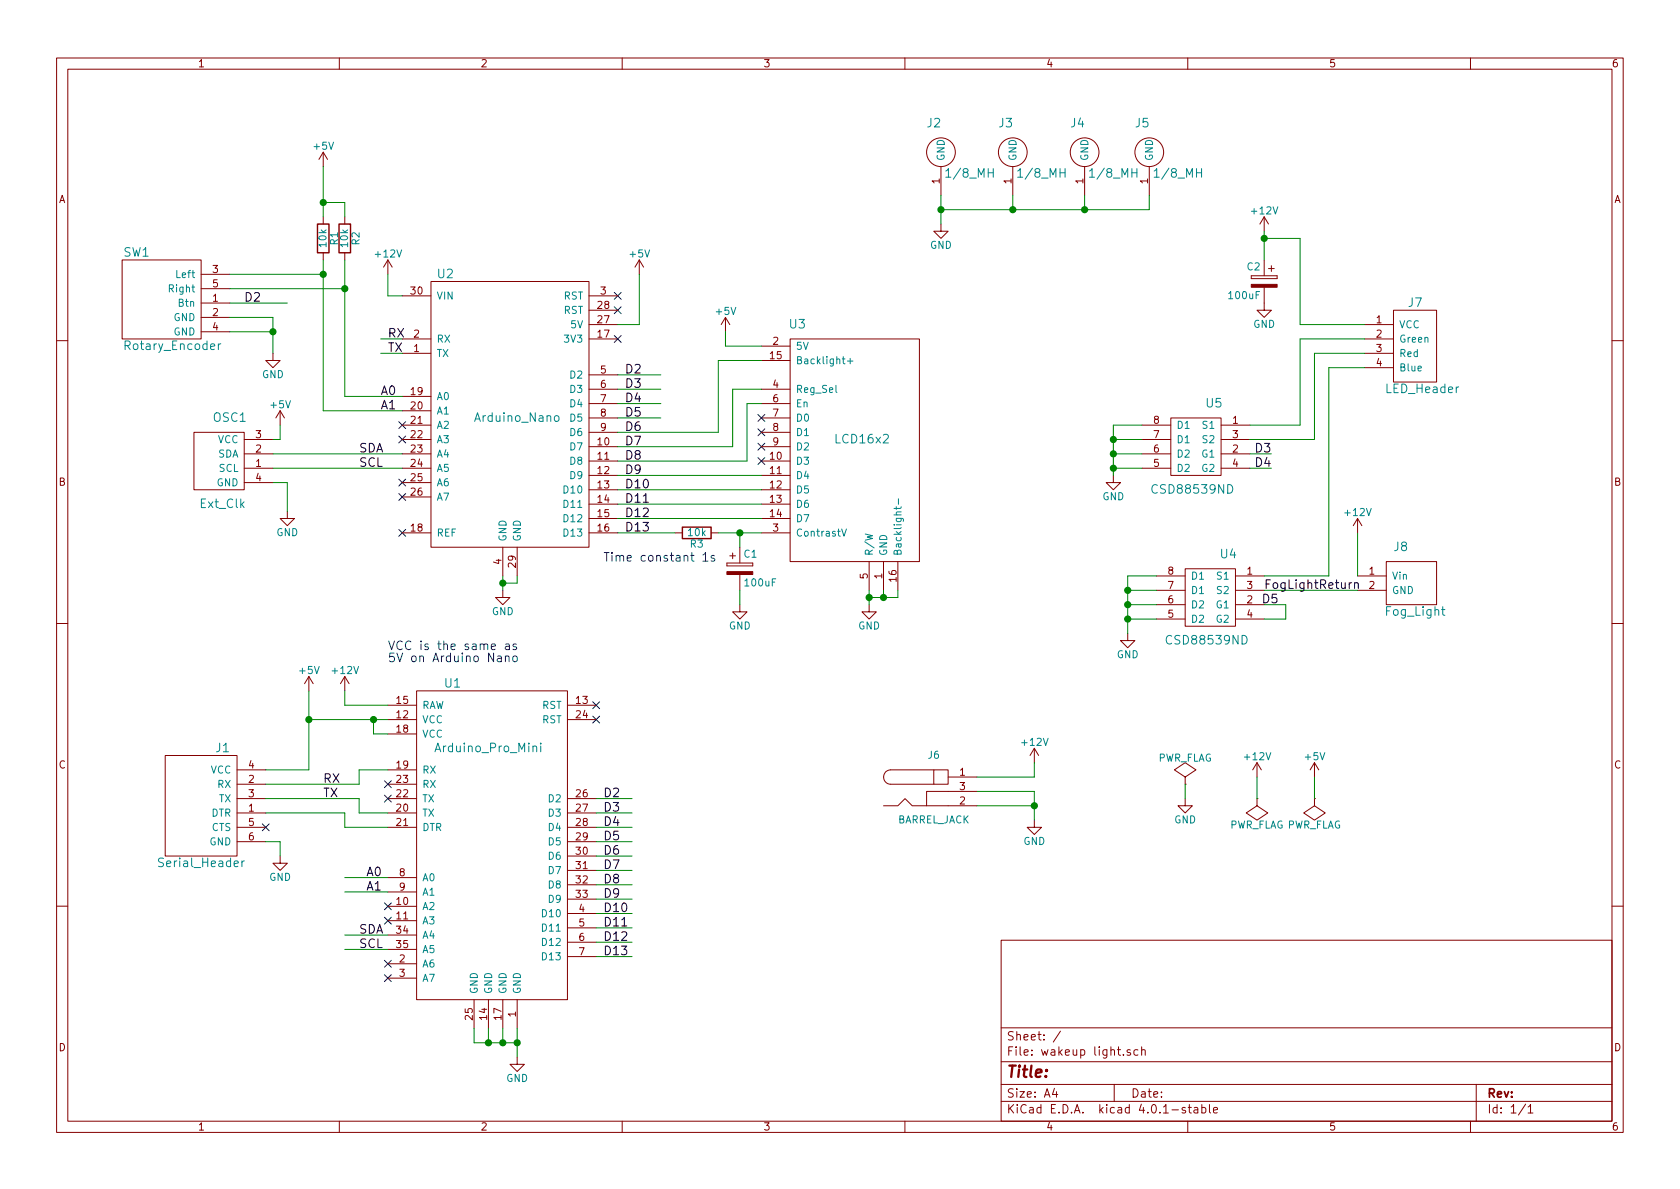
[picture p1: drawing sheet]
EESchema Schematic File Version 2
LIBS:power
LIBS:device
LIBS:transistors
LIBS:conn
LIBS:linear
LIBS:regul
LIBS:74xx
LIBS:cmos4000
LIBS:adc-dac
LIBS:memory
LIBS:xilinx
LIBS:microcontrollers
LIBS:dsp
LIBS:microchip
LIBS:analog_switches
LIBS:motorola
LIBS:texas
LIBS:intel
LIBS:audio
LIBS:interface
LIBS:digital-audio
LIBS:philips
LIBS:display
LIBS:cypress
LIBS:siliconi
LIBS:opto
LIBS:atmel
LIBS:contrib
LIBS:valves
LIBS:wakeup_library
LIBS:wakeup light-cache
EELAYER 25 0
EELAYER END
$Descr A4 11693 8268
encoding utf-8
Sheet 1 1
Title ""
Date ""
Rev ""
Comp ""
Comment1 ""
Comment2 ""
Comment3 ""
Comment4 ""
$EndDescr
$Comp
L Fog_Light J8
U 1 1
P 9550 4000
F 0 "J8" H 9750 4200 60  0000 C CNN
F 1 "Fog_Light" H 9850 3750 60  0000 C CNN
F 2 "wakeuplight rev1:Fog_Light" H 9400 3900 60  0001 C CNN
F 3 "" H 9400 3900 60  0000 C CNN
	1    9550 4000
	1    0    0    -1  
$EndComp
$Comp
L BARREL_JACK J6
U 1 1
P 6500 5500
F 0 "J6" H 6500 5750 50  0000 C CNN
F 1 "BARREL_JACK" H 6500 5300 50  0000 C CNN
F 2 "Connect:BARREL_JACK" H 6500 5500 50  0001 C CNN
F 3 "" H 6500 5500 50  0000 C CNN
	1    6500 5500
	1    0    0    -1  
$EndComp
$Comp
L R R3
U 1 1
P 4850 3700
F 0 "R3" V 4930 3700 50  0000 C CNN
F 1 "10k" V 4850 3700 50  0000 C CNN
F 2 "Resistors_SMD:R_0603_HandSoldering" V 4780 3700 50  0001 C CNN
F 3 "" H 4850 3700 50  0000 C CNN
	1    4850 3700
	0    1    1    0   
$EndComp
$Comp
L CP C1
U 1 1
P 5150 3950
F 0 "C1" H 5175 4050 50  0000 L CNN
F 1 "100uF" H 5175 3850 50  0000 L CNN
F 2 "wakeuplight rev1:Cap_Fat_1000uF_25V" H 5188 3800 50  0001 C CNN
F 3 "" H 5150 3950 50  0000 C CNN
	1    5150 3950
	1    0    0    -1  
$EndComp
$Comp
L CP C2
U 1 1
P 8800 1950
F 0 "C2" H 8825 2050 50  0000 L CNN
F 1 "100uF" H 8825 1850 50  0000 L CNN
F 2 "wakeuplight rev1:Cap_Fat_1000uF_25V" H 8838 1800 50  0001 C CNN
F 3 "" H 8800 1950 50  0000 C CNN
	1    8800 1950
	-1   0    0    -1  
$EndComp
$Comp
L GND #PWR01
U 1 1
P 5150 4200
F 0 "#PWR01" H 5150 3950 50  0001 C CNN
F 1 "GND" H 5150 4050 50  0000 C CNN
F 2 "" H 5150 4200 50  0000 C CNN
F 3 "" H 5150 4200 50  0000 C CNN
	1    5150 4200
	1    0    0    -1  
$EndComp
$Comp
L GND #PWR02
U 1 1
P 6050 4200
F 0 "#PWR02" H 6050 3950 50  0001 C CNN
F 1 "GND" H 6050 4050 50  0000 C CNN
F 2 "" H 6050 4200 50  0000 C CNN
F 3 "" H 6050 4200 50  0000 C CNN
	1    6050 4200
	1    0    0    -1  
$EndComp
NoConn ~ 5300 3200
NoConn ~ 5300 3100
NoConn ~ 5300 3000
NoConn ~ 5300 2900
$Comp
L +5V #PWR03
U 1 1
P 5050 2300
F 0 "#PWR03" H 5050 2150 50  0001 C CNN
F 1 "+5V" H 5050 2440 50  0000 C CNN
F 2 "" H 5050 2300 50  0000 C CNN
F 3 "" H 5050 2300 50  0000 C CNN
	1    5050 2300
	1    0    0    -1  
$EndComp
$Comp
L Ext_Clk OSC1
U 1 1
P 1850 3300
F 0 "OSC1" H 2100 3700 60  0000 C CNN
F 1 "Ext_Clk" H 2150 3100 60  0000 C CNN
F 2 "wakeuplight rev1:External_Clock" H 1850 3300 60  0001 C CNN
F 3 "" H 1850 3300 60  0000 C CNN
	1    1850 3300
	-1   0    0    -1  
$EndComp
$Comp
L GND #PWR04
U 1 1
P 3500 4100
F 0 "#PWR04" H 3500 3850 50  0001 C CNN
F 1 "GND" H 3500 3950 50  0000 C CNN
F 2 "" H 3500 4100 50  0000 C CNN
F 3 "" H 3500 4100 50  0000 C CNN
	1    3500 4100
	1    0    0    -1  
$EndComp
$Comp
L GND #PWR05
U 1 1
P 2000 3550
F 0 "#PWR05" H 2000 3300 50  0001 C CNN
F 1 "GND" H 2000 3400 50  0000 C CNN
F 2 "" H 2000 3550 50  0000 C CNN
F 3 "" H 2000 3550 50  0000 C CNN
	1    2000 3550
	1    0    0    -1  
$EndComp
$Comp
L +5V #PWR06
U 1 1
P 1950 2950
F 0 "#PWR06" H 1950 2800 50  0001 C CNN
F 1 "+5V" H 1950 3090 50  0000 C CNN
F 2 "" H 1950 2950 50  0000 C CNN
F 3 "" H 1950 2950 50  0000 C CNN
	1    1950 2950
	1    0    0    -1  
$EndComp
NoConn ~ 2800 3450
NoConn ~ 2800 3350
NoConn ~ 2800 3050
NoConn ~ 2800 2950
$Comp
L CSD88539ND U5
U 1 1
P 8350 3200
F 0 "U5" H 8250 3600 60  0000 C CNN
F 1 "CSD88539ND" H 8400 3000 60  0000 C CNN
F 2 "SMD_Packages:SOIC-8-N" H 8350 3200 60  0001 C CNN
F 3 "" H 8350 3200 60  0000 C CNN
	1    8350 3200
	-1   0    0    -1  
$EndComp
$Comp
L +12V #PWR07
U 1 1
P 8800 1600
F 0 "#PWR07" H 8800 1450 50  0001 C CNN
F 1 "+12V" H 8800 1740 50  0000 C CNN
F 2 "" H 8800 1600 50  0000 C CNN
F 3 "" H 8800 1600 50  0000 C CNN
	1    8800 1600
	-1   0    0    -1  
$EndComp
$Comp
L GND #PWR08
U 1 1
P 1900 2450
F 0 "#PWR08" H 1900 2200 50  0001 C CNN
F 1 "GND" H 1900 2300 50  0000 C CNN
F 2 "" H 1900 2450 50  0000 C CNN
F 3 "" H 1900 2450 50  0000 C CNN
	1    1900 2450
	1    0    0    -1  
$EndComp
$Comp
L Rotary_Encoder SW1
U 1 1
P 800 1950
F 0 "SW1" H 950 2150 60  0000 C CNN
F 1 "Rotary_Encoder" H 1200 1500 60  0000 C CNN
F 2 "wakeuplight rev1:Push_Button" H 800 1950 60  0001 C CNN
F 3 "" H 800 1950 60  0000 C CNN
	1    800  1950
	1    0    0    -1  
$EndComp
NoConn ~ 4300 2150
NoConn ~ 4300 2050
NoConn ~ 4300 2350
$Comp
L +5V #PWR09
U 1 1
P 4450 1900
F 0 "#PWR09" H 4450 1750 50  0001 C CNN
F 1 "+5V" H 4450 2040 50  0000 C CNN
F 2 "" H 4450 1900 50  0000 C CNN
F 3 "" H 4450 1900 50  0000 C CNN
	1    4450 1900
	1    0    0    -1  
$EndComp
$Comp
L +12V #PWR010
U 1 1
P 2700 1900
F 0 "#PWR010" H 2700 1750 50  0001 C CNN
F 1 "+12V" H 2700 2040 50  0000 C CNN
F 2 "" H 2700 1900 50  0000 C CNN
F 3 "" H 2700 1900 50  0000 C CNN
	1    2700 1900
	1    0    0    -1  
$EndComp
NoConn ~ 2800 3700
$Comp
L GND #PWR011
U 1 1
P 8800 2100
F 0 "#PWR011" H 8800 1850 50  0001 C CNN
F 1 "GND" H 8800 1950 50  0000 C CNN
F 2 "" H 8800 2100 50  0000 C CNN
F 3 "" H 8800 2100 50  0000 C CNN
	1    8800 2100
	-1   0    0    -1  
$EndComp
Text Label 4350 2600 0    60   ~ 0
D2
Text Label 4350 2700 0    60   ~ 0
D3
Text Label 4350 2800 0    60   ~ 0
D4
Text Label 4350 2900 0    60   ~ 0
D5
Text Label 4350 3000 0    60   ~ 0
D6
Text Label 4350 3100 0    60   ~ 0
D7
Text Label 4350 3200 0    60   ~ 0
D8
Text Label 4350 3300 0    60   ~ 0
D9
Text Label 4350 3400 0    60   ~ 0
D10
Text Label 4350 3500 0    60   ~ 0
D11
Text Label 4350 3600 0    60   ~ 0
D12
Text Label 4350 3700 0    60   ~ 0
D13
Text Label 4200 5550 0    60   ~ 0
D2
Text Label 4200 5650 0    60   ~ 0
D3
Text Label 4200 5750 0    60   ~ 0
D4
Text Label 4200 5850 0    60   ~ 0
D5
Text Label 4200 5950 0    60   ~ 0
D6
Text Label 4200 6050 0    60   ~ 0
D7
Text Label 4200 6150 0    60   ~ 0
D8
Text Label 4200 6250 0    60   ~ 0
D9
Text Label 4200 6350 0    60   ~ 0
D10
Text Label 4200 6450 0    60   ~ 0
D11
Text Label 4200 6550 0    60   ~ 0
D12
Text Label 4200 6650 0    60   ~ 0
D13
$Comp
L Serial_Header J1
U 1 1
P 1450 5550
F 0 "J1" H 1350 5900 60  0000 C CNN
F 1 "Serial_Header" H 1500 5100 60  0000 C CNN
F 2 "Pin_Headers:Pin_Header_Straight_1x06" H 950 5550 60  0001 C CNN
F 3 "" H 950 5550 60  0000 C CNN
	1    1450 5550
	-1   0    0    -1  
$EndComp
$Comp
L +5V #PWR012
U 1 1
P 2150 4800
F 0 "#PWR012" H 2150 4650 50  0001 C CNN
F 1 "+5V" H 2150 4940 50  0000 C CNN
F 2 "" H 2150 4800 50  0000 C CNN
F 3 "" H 2150 4800 50  0000 C CNN
	1    2150 4800
	1    0    0    -1  
$EndComp
$Comp
L +12V #PWR013
U 1 1
P 2400 4800
F 0 "#PWR013" H 2400 4650 50  0001 C CNN
F 1 "+12V" H 2400 4940 50  0000 C CNN
F 2 "" H 2400 4800 50  0000 C CNN
F 3 "" H 2400 4800 50  0000 C CNN
	1    2400 4800
	1    0    0    -1  
$EndComp
$Comp
L GND #PWR014
U 1 1
P 1950 5950
F 0 "#PWR014" H 1950 5700 50  0001 C CNN
F 1 "GND" H 1950 5800 50  0000 C CNN
F 2 "" H 1950 5950 50  0000 C CNN
F 3 "" H 1950 5950 50  0000 C CNN
	1    1950 5950
	1    0    0    -1  
$EndComp
NoConn ~ 1850 5750
$Comp
L +12V #PWR015
U 1 1
P 7200 5300
F 0 "#PWR015" H 7200 5150 50  0001 C CNN
F 1 "+12V" H 7200 5440 50  0000 C CNN
F 2 "" H 7200 5300 50  0000 C CNN
F 3 "" H 7200 5300 50  0000 C CNN
	1    7200 5300
	1    0    0    -1  
$EndComp
$Comp
L GND #PWR016
U 1 1
P 7200 5700
F 0 "#PWR016" H 7200 5450 50  0001 C CNN
F 1 "GND" H 7200 5550 50  0000 C CNN
F 2 "" H 7200 5700 50  0000 C CNN
F 3 "" H 7200 5700 50  0000 C CNN
	1    7200 5700
	1    0    0    -1  
$EndComp
NoConn ~ 2700 6800
NoConn ~ 2700 6700
$Comp
L R R1
U 1 1
P 2250 1650
F 0 "R1" V 2330 1650 50  0000 C CNN
F 1 "10k" V 2250 1650 50  0000 C CNN
F 2 "Resistors_SMD:R_0603_HandSoldering" V 2180 1650 50  0001 C CNN
F 3 "" H 2250 1650 50  0000 C CNN
	1    2250 1650
	1    0    0    -1  
$EndComp
$Comp
L R R2
U 1 1
P 2400 1650
F 0 "R2" V 2480 1650 50  0000 C CNN
F 1 "10k" V 2400 1650 50  0000 C CNN
F 2 "Resistors_SMD:R_0603_HandSoldering" V 2330 1650 50  0001 C CNN
F 3 "" H 2400 1650 50  0000 C CNN
	1    2400 1650
	1    0    0    -1  
$EndComp
$Comp
L +5V #PWR017
U 1 1
P 2250 1150
F 0 "#PWR017" H 2250 1000 50  0001 C CNN
F 1 "+5V" H 2250 1290 50  0000 C CNN
F 2 "" H 2250 1150 50  0000 C CNN
F 3 "" H 2250 1150 50  0000 C CNN
	1    2250 1150
	1    0    0    -1  
$EndComp
Text Label 1700 2100 0    60   ~ 0
D2
$Comp
L CSD88539ND U4
U 1 1
P 8450 4250
F 0 "U4" H 8350 4650 60  0000 C CNN
F 1 "CSD88539ND" H 8500 4050 60  0000 C CNN
F 2 "SMD_Packages:SOIC-8-N" H 8450 4250 60  0001 C CNN
F 3 "" H 8450 4250 60  0000 C CNN
	1    8450 4250
	-1   0    0    -1  
$EndComp
Text Label 8850 3150 2    60   ~ 0
D3
Text Label 8850 3250 2    60   ~ 0
D4
Text Label 8900 4200 2    60   ~ 0
D5
$Comp
L GND #PWR018
U 1 1
P 7750 3300
F 0 "#PWR018" H 7750 3050 50  0001 C CNN
F 1 "GND" H 7750 3150 50  0000 C CNN
F 2 "" H 7750 3300 50  0000 C CNN
F 3 "" H 7750 3300 50  0000 C CNN
	1    7750 3300
	-1   0    0    -1  
$EndComp
$Comp
L GND #PWR019
U 1 1
P 7850 4400
F 0 "#PWR019" H 7850 4150 50  0001 C CNN
F 1 "GND" H 7850 4250 50  0000 C CNN
F 2 "" H 7850 4400 50  0000 C CNN
F 3 "" H 7850 4400 50  0000 C CNN
	1    7850 4400
	-1   0    0    -1  
$EndComp
$Comp
L +12V #PWR020
U 1 1
P 9450 3700
F 0 "#PWR020" H 9450 3550 50  0001 C CNN
F 1 "+12V" H 9450 3840 50  0000 C CNN
F 2 "" H 9450 3700 50  0000 C CNN
F 3 "" H 9450 3700 50  0000 C CNN
	1    9450 3700
	-1   0    0    -1  
$EndComp
NoConn ~ 2700 6300
NoConn ~ 2700 6400
$Comp
L PWR_FLAG #FLG021
U 1 1
P 8250 5450
F 0 "#FLG021" H 8250 5545 50  0001 C CNN
F 1 "PWR_FLAG" H 8250 5630 50  0000 C CNN
F 2 "" H 8250 5450 50  0000 C CNN
F 3 "" H 8250 5450 50  0000 C CNN
	1    8250 5450
	1    0    0    -1  
$EndComp
$Comp
L GND #PWR022
U 1 1
P 8250 5550
F 0 "#PWR022" H 8250 5300 50  0001 C CNN
F 1 "GND" H 8250 5400 50  0000 C CNN
F 2 "" H 8250 5550 50  0000 C CNN
F 3 "" H 8250 5550 50  0000 C CNN
	1    8250 5550
	1    0    0    -1  
$EndComp
$Comp
L +12V #PWR023
U 1 1
P 8750 5400
F 0 "#PWR023" H 8750 5250 50  0001 C CNN
F 1 "+12V" H 8750 5540 50  0000 C CNN
F 2 "" H 8750 5400 50  0000 C CNN
F 3 "" H 8750 5400 50  0000 C CNN
	1    8750 5400
	1    0    0    -1  
$EndComp
$Comp
L +5V #PWR024
U 1 1
P 9150 5400
F 0 "#PWR024" H 9150 5250 50  0001 C CNN
F 1 "+5V" H 9150 5540 50  0000 C CNN
F 2 "" H 9150 5400 50  0000 C CNN
F 3 "" H 9150 5400 50  0000 C CNN
	1    9150 5400
	1    0    0    -1  
$EndComp
$Comp
L PWR_FLAG #FLG025
U 1 1
P 8750 5550
F 0 "#FLG025" H 8750 5645 50  0001 C CNN
F 1 "PWR_FLAG" H 8750 5730 50  0000 C CNN
F 2 "" H 8750 5550 50  0000 C CNN
F 3 "" H 8750 5550 50  0000 C CNN
	1    8750 5550
	-1   0    0    1   
$EndComp
$Comp
L PWR_FLAG #FLG026
U 1 1
P 9150 5550
F 0 "#FLG026" H 9150 5645 50  0001 C CNN
F 1 "PWR_FLAG" H 9150 5730 50  0000 C CNN
F 2 "" H 9150 5550 50  0000 C CNN
F 3 "" H 9150 5550 50  0000 C CNN
	1    9150 5550
	-1   0    0    1   
$EndComp
NoConn ~ 4150 4900
NoConn ~ 4150 5000
Text Label 2500 3250 0    60   ~ 0
SCL
Text Label 2500 3150 0    60   ~ 0
SDA
Text Label 2650 2850 0    60   ~ 0
A1
Text Label 2650 2750 0    60   ~ 0
A0
Text Label 2500 6600 0    60   ~ 0
SCL
Text Label 2500 6500 0    60   ~ 0
SDA
Text Label 2550 6200 0    60   ~ 0
A1
Text Label 2550 6100 0    60   ~ 0
A0
$Comp
L LCD16x2 U3
U 1 1
P 5900 3000
F 0 "U3" H 5550 3750 60  0000 C CNN
F 1 "LCD16x2" H 6000 2950 60  0000 C CNN
F 2 "wakeuplight rev1:LCD_16x2" H 6100 3000 60  0001 C CNN
F 3 "" H 6100 3000 60  0000 C CNN
	1    5900 3000
	1    0    0    -1  
$EndComp
$Comp
L Arduino_Nano U2
U 1 1
P 3600 2800
F 0 "U2" H 3100 3700 60  0000 C CNN
F 1 "Arduino_Nano" H 3600 2700 60  0000 C CNN
F 2 "wakeuplight rev1:Arduino_Nano" H 3300 2500 60  0001 C CNN
F 3 "" H 3300 2500 60  0000 C CNN
	1    3600 2800
	1    0    0    -1  
$EndComp
Text Notes 2700 4600 0    60   ~ 0
VCC is the same as\n5V on Arduino Nano
$Comp
L GND #PWR027
U 1 1
P 3600 7350
F 0 "#PWR027" H 3600 7100 50  0001 C CNN
F 1 "GND" H 3600 7200 50  0000 C CNN
F 2 "" H 3600 7350 50  0000 C CNN
F 3 "" H 3600 7350 50  0000 C CNN
	1    3600 7350
	1    0    0    -1  
$EndComp
$Comp
L Arduino_Pro_Mini U1
U 1 1
P 3050 5700
F 0 "U1" H 3150 6650 60  0000 C CNN
F 1 "Arduino_Pro_Mini" H 3400 6200 60  0000 C CNN
F 2 "wakeuplight rev1:Arduino_Pro_Mini" H 3050 5950 60  0001 C CNN
F 3 "" H 3050 5950 60  0000 C CNN
	1    3050 5700
	1    0    0    -1  
$EndComp
$Comp
L LED_Header J7
U 1 1
P 9300 2450
F 0 "J7" H 9850 2800 60  0000 C CNN
F 1 "LED_Header" H 9900 2200 60  0000 C CNN
F 2 "Pin_Headers:Pin_Header_Straight_1x04" H 9300 2450 60  0001 C CNN
F 3 "" H 9300 2450 60  0000 C CNN
	1    9300 2450
	1    0    0    -1  
$EndComp
Text Label 2250 5450 0    60   ~ 0
RX
Text Label 2250 5550 0    60   ~ 0
TX
Text Label 2700 2350 0    60   ~ 0
RX
Text Label 2700 2450 0    60   ~ 0
TX
$Comp
L 1/8_MH J2
U 1 1
P 6550 1150
F 0 "J2" H 6500 1450 60  0000 C CNN
F 1 "1/8_MH" H 6750 1100 60  0000 C CNN
F 2 "wakeuplight rev1:2.5mm_MH" H 6550 1150 60  0001 C CNN
F 3 "" H 6550 1150 60  0000 C CNN
	1    6550 1150
	1    0    0    -1  
$EndComp
$Comp
L 1/8_MH J3
U 1 1
P 7050 1150
F 0 "J3" H 7000 1450 60  0000 C CNN
F 1 "1/8_MH" H 7250 1100 60  0000 C CNN
F 2 "wakeuplight rev1:2.5mm_MH" H 7050 1150 60  0001 C CNN
F 3 "" H 7050 1150 60  0000 C CNN
	1    7050 1150
	1    0    0    -1  
$EndComp
$Comp
L 1/8_MH J4
U 1 1
P 7550 1150
F 0 "J4" H 7500 1450 60  0000 C CNN
F 1 "1/8_MH" H 7750 1100 60  0000 C CNN
F 2 "wakeuplight rev1:2.5mm_MH" H 7550 1150 60  0001 C CNN
F 3 "" H 7550 1150 60  0000 C CNN
	1    7550 1150
	1    0    0    -1  
$EndComp
$Comp
L 1/8_MH J5
U 1 1
P 8000 1150
F 0 "J5" H 7950 1450 60  0000 C CNN
F 1 "1/8_MH" H 8200 1100 60  0000 C CNN
F 2 "wakeuplight rev1:2.5mm_MH" H 8000 1150 60  0001 C CNN
F 3 "" H 8000 1150 60  0000 C CNN
	1    8000 1150
	1    0    0    -1  
$EndComp
$Comp
L GND #PWR028
U 1 1
P 6550 1550
F 0 "#PWR028" H 6550 1300 50  0001 C CNN
F 1 "GND" H 6550 1400 50  0000 C CNN
F 2 "" H 6550 1550 50  0000 C CNN
F 3 "" H 6550 1550 50  0000 C CNN
	1    6550 1550
	-1   0    0    -1  
$EndComp
Wire Wire Line
	2500 5550 1850 5550
Wire Wire Line
	2500 5650 2500 5550
Wire Wire Line
	2700 5650 2500 5650
Wire Wire Line
	2500 5350 2700 5350
Wire Wire Line
	2500 5450 2500 5350
Wire Wire Line
	1850 5450 2500 5450
Connection ~ 6550 1450
Connection ~ 7550 1450
Wire Wire Line
	7550 1350 7550 1450
Connection ~ 7050 1450
Wire Wire Line
	7050 1350 7050 1450
Wire Wire Line
	6550 1350 6550 1550
Wire Wire Line
	8000 1450 6550 1450
Wire Wire Line
	8000 1350 8000 1450
Wire Wire Line
	2800 2450 2650 2450
Wire Wire Line
	2800 2350 2650 2350
Wire Wire Line
	2700 6600 2400 6600
Connection ~ 3600 7250
Connection ~ 3500 7250
Wire Wire Line
	3600 7150 3600 7350
Connection ~ 3400 7250
Wire Wire Line
	3500 7250 3500 7150
Wire Wire Line
	3400 7250 3400 7150
Wire Wire Line
	3300 7250 3600 7250
Wire Wire Line
	3300 7150 3300 7250
Wire Wire Line
	8250 5450 8250 5550
Wire Wire Line
	8750 5400 8750 5550
Wire Wire Line
	9150 5400 9150 5550
Wire Wire Line
	2400 6200 2700 6200
Wire Wire Line
	2400 6100 2700 6100
Wire Wire Line
	9450 4000 9450 3700
Connection ~ 7850 4300
Connection ~ 8800 1650
Wire Wire Line
	9450 4100 8800 4100
Wire Wire Line
	9250 4000 8800 4000
Wire Wire Line
	9250 2550 9250 4000
Wire Wire Line
	9500 2550 9250 2550
Connection ~ 7750 3150
Wire Wire Line
	7950 3150 7750 3150
Connection ~ 7750 3050
Wire Wire Line
	7950 3050 7750 3050
Connection ~ 7750 3250
Wire Wire Line
	7950 3250 7750 3250
Wire Wire Line
	7750 2950 7750 3300
Wire Wire Line
	7950 2950 7750 2950
Wire Wire Line
	9150 3050 8700 3050
Wire Wire Line
	9150 2450 9150 3050
Wire Wire Line
	9500 2450 9150 2450
Wire Wire Line
	9050 2950 8700 2950
Wire Wire Line
	9050 2350 9050 2950
Wire Wire Line
	9500 2350 9050 2350
Wire Wire Line
	9050 2250 9500 2250
Wire Wire Line
	9050 1650 9050 2250
Wire Wire Line
	9050 1650 8800 1650
Wire Wire Line
	8950 4200 8950 4300
Wire Wire Line
	8800 4200 8950 4200
Wire Wire Line
	8950 4300 8800 4300
Connection ~ 7850 4100
Wire Wire Line
	8050 4100 7850 4100
Connection ~ 7850 4200
Wire Wire Line
	8050 4200 7850 4200
Wire Wire Line
	7850 4300 8050 4300
Wire Wire Line
	7850 4000 7850 4400
Wire Wire Line
	7850 4000 8050 4000
Wire Wire Line
	4300 2900 4600 2900
Wire Wire Line
	4300 2800 4600 2800
Wire Wire Line
	4300 2700 4600 2700
Wire Wire Line
	1600 2100 2000 2100
Connection ~ 2250 1900
Wire Wire Line
	1600 1900 2250 1900
Connection ~ 2400 2000
Wire Wire Line
	1600 2000 2400 2000
Wire Wire Line
	2250 2850 2800 2850
Wire Wire Line
	2250 1800 2250 2850
Connection ~ 2250 1400
Wire Wire Line
	2250 1400 2400 1400
Wire Wire Line
	2250 1150 2250 1500
Wire Wire Line
	1950 3050 1950 2950
Wire Wire Line
	1900 3050 1950 3050
Wire Wire Line
	2700 2050 2800 2050
Wire Wire Line
	2700 1900 2700 2050
Wire Wire Line
	2400 1400 2400 1500
Wire Wire Line
	2400 2750 2800 2750
Wire Wire Line
	2400 1800 2400 2750
Wire Wire Line
	2700 6500 2400 6500
Connection ~ 7200 5600
Wire Wire Line
	6800 5600 7200 5600
Wire Wire Line
	7200 5500 7200 5700
Wire Wire Line
	6800 5500 7200 5500
Wire Wire Line
	7200 5400 7200 5300
Wire Wire Line
	6800 5400 7200 5400
Wire Wire Line
	2400 5750 2700 5750
Wire Wire Line
	2400 5650 2400 5750
Wire Wire Line
	1850 5650 2400 5650
Wire Wire Line
	1950 5850 1950 5950
Wire Wire Line
	1850 5850 1950 5850
Wire Wire Line
	2400 4900 2700 4900
Wire Wire Line
	2400 4800 2400 4900
Connection ~ 2150 5000
Wire Wire Line
	2150 5350 1850 5350
Connection ~ 2600 5000
Wire Wire Line
	2600 5100 2700 5100
Wire Wire Line
	2600 5000 2600 5100
Wire Wire Line
	2150 5000 2700 5000
Wire Wire Line
	2150 4800 2150 5350
Wire Wire Line
	4150 6650 4400 6650
Wire Wire Line
	4150 6550 4400 6550
Wire Wire Line
	4150 6450 4400 6450
Wire Wire Line
	4150 6350 4400 6350
Wire Wire Line
	4150 6250 4400 6250
Wire Wire Line
	4150 6150 4400 6150
Wire Wire Line
	4150 6050 4400 6050
Wire Wire Line
	4150 5950 4400 5950
Wire Wire Line
	4150 5850 4400 5850
Wire Wire Line
	4150 5750 4400 5750
Wire Wire Line
	4150 5650 4400 5650
Wire Wire Line
	4150 5550 4400 5550
Wire Wire Line
	4450 2250 4450 1900
Wire Wire Line
	4300 2250 4450 2250
Wire Wire Line
	4600 2600 4300 2600
Connection ~ 1900 2300
Wire Wire Line
	1600 2200 1900 2200
Wire Wire Line
	1900 2200 1900 2450
Wire Wire Line
	1900 2300 1600 2300
Wire Wire Line
	8800 1600 8800 1800
Wire Wire Line
	8850 3150 8700 3150
Wire Wire Line
	8850 3250 8700 3250
Wire Wire Line
	5000 3000 4300 3000
Wire Wire Line
	5000 2500 5000 3000
Wire Wire Line
	5300 2500 5000 2500
Wire Wire Line
	5100 3100 4300 3100
Wire Wire Line
	5100 2700 5100 3100
Wire Wire Line
	5300 2700 5100 2700
Wire Wire Line
	5200 3200 4300 3200
Wire Wire Line
	5200 2800 5200 3200
Wire Wire Line
	5300 2800 5200 2800
Connection ~ 3500 4050
Wire Wire Line
	3600 4050 3600 4000
Wire Wire Line
	3500 4050 3600 4050
Wire Wire Line
	3500 4000 3500 4100
Wire Wire Line
	2000 3350 2000 3550
Wire Wire Line
	1900 3350 2000 3350
Wire Wire Line
	2800 3250 1900 3250
Wire Wire Line
	1900 3150 2800 3150
Wire Wire Line
	5050 2400 5300 2400
Wire Wire Line
	5050 2300 5050 2400
Connection ~ 6150 4150
Wire Wire Line
	6250 4150 6250 4100
Connection ~ 6050 4150
Wire Wire Line
	6150 4150 6150 4100
Wire Wire Line
	6050 4150 6250 4150
Wire Wire Line
	6050 4100 6050 4200
Wire Wire Line
	5150 4200 5150 4100
Connection ~ 5150 3700
Wire Wire Line
	5150 3700 5150 3800
Wire Wire Line
	5000 3700 5300 3700
Wire Wire Line
	4300 3700 4700 3700
Wire Wire Line
	4300 3600 5300 3600
Wire Wire Line
	4300 3500 5300 3500
Wire Wire Line
	4300 3400 5300 3400
Wire Wire Line
	4300 3300 5300 3300
NoConn ~ 2700 5550
NoConn ~ 2700 5450
Text Label 8800 4100 0    60   ~ 0
FogLightReturn
Text Notes 4200 3900 0    60   ~ 0
Time constant 1s
$EndSCHEMATC
